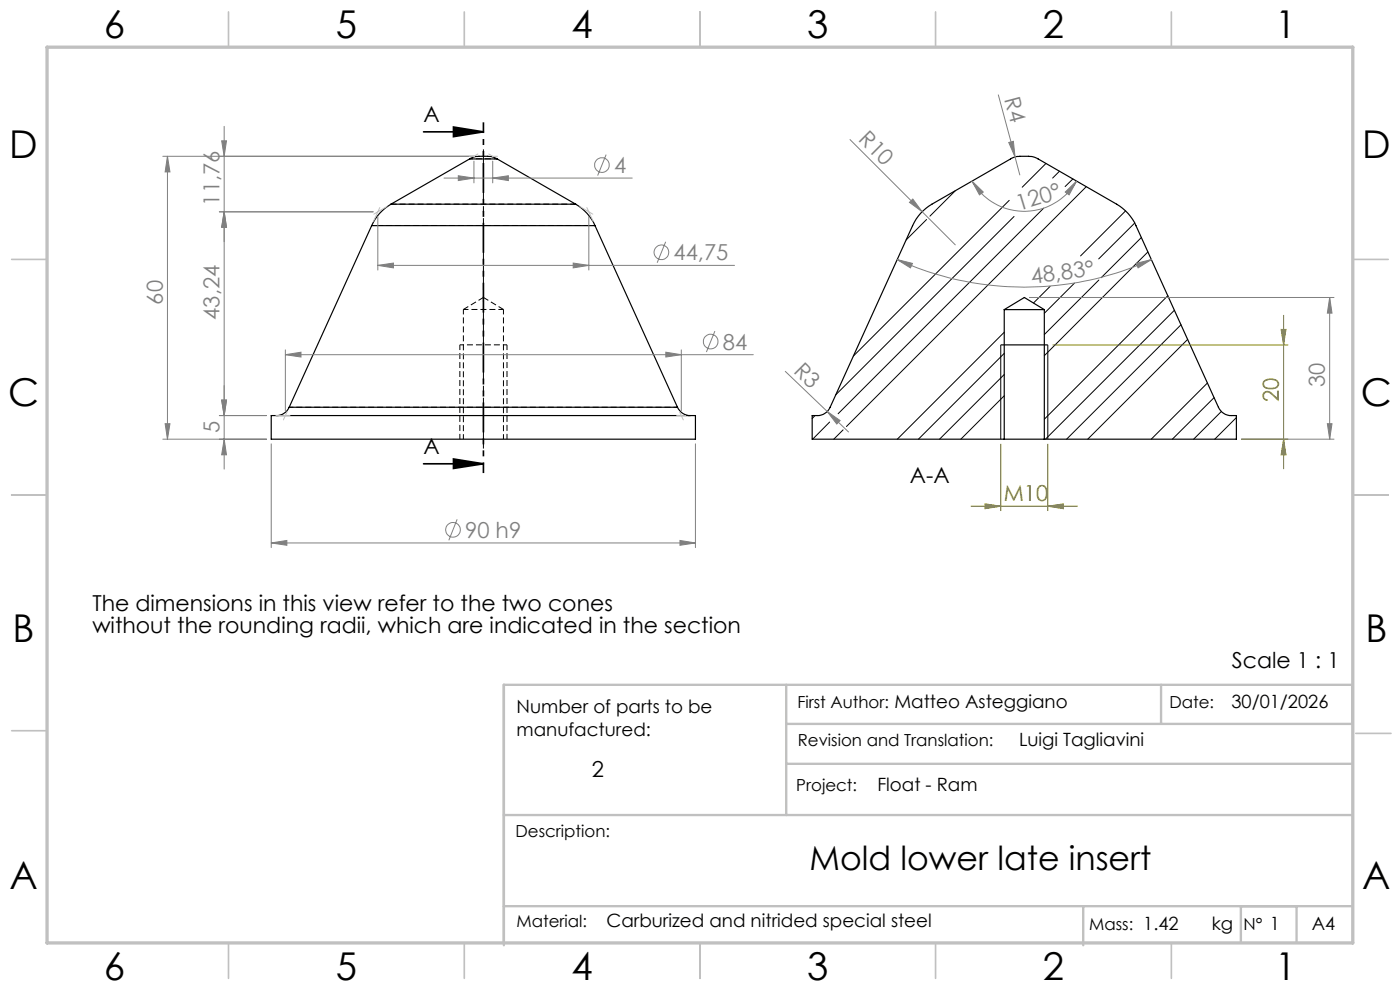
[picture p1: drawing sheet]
<svg xmlns="http://www.w3.org/2000/svg" width="297mm" height="210mm" viewBox="0 0 297 210" stroke-linecap="round" stroke-linejoin="round" font-family="sans-serif">
<path d="M98.3 65.6v27.5M106.8 65.6h-8.5M97.6 93.1v-20M106.8 93.1v-27.5M107.6 93.1v-20" fill="none" stroke="#000" stroke-width=".21" stroke-dasharray="1.3 .6" stroke-dashoffset=".2" stroke-linecap="butt"/>
<path d="M122.2 43.3h-39.2M102.6 63.1l-4.3 2.5M106.8 65.6l-4.2-2.5" fill="none" stroke="#000" stroke-width=".21" stroke-dasharray="1.3 .6" stroke-dashoffset=".1" stroke-linecap="butt"/>
<path d="M107.6 73.1h-10M143.8 86.4h-82.4" fill="none" stroke="#000" stroke-width=".21" stroke-dasharray="1.3 .6" stroke-dashoffset=".4" stroke-linecap="butt"/>
<path d="M78.9 47.8h47.4" fill="none" stroke="#000" stroke-width=".21" stroke-dasharray="1.3 .6" stroke-dashoffset=".7" stroke-linecap="butt"/>
<path d="M99.6 33.7h5.9" fill="none" stroke="#000" stroke-width=".21" stroke-dasharray="1.3 .6" stroke-dashoffset=".6" stroke-linecap="butt"/>
<g fill="none" stroke="#000" stroke-width=".25">
<path d="M99.6 33.7a8.1 8.1 0 0 1 4.6-.5l1.3 .5M99.6 33.7h5.9M99.6 33.7l-16.7 9.6M105.5 33.7l16.6 9.6M78.8 47.9h47.4M78.8 47.9l-17.5 38.5M82.9 43.3a9.9 9.9 0 0 0-4.1 4.6M82.9 43.3h39.2M122.1 43.3a9.9 9.9 0 0 1 4.1 4.6M126.2 47.9l17.5 38.5M212.3 73.2h10M213 65.7h8.5"/>
<path d="M213 65.7l4.3-2.6 4.2 2.6M213 65.7v27.5M221.5 65.7v27.5M57.5 88.2h90v5h-90zM61.3 86.4a2.97 2.97 0 0 1-2.7 1.8M61.3 86.4h82.4M143.7 86.4a2.97 2.97 0 0 0 2.8 1.8M213 93.2h-40.7v-5a3.3 3.3 0 0 0 3.8-1.8l17.5-38.5a9.9 9.9 0 0 1 4.1-4.6l16.9-9.7 1-.4h.8h2.4l1.2 .4 16.9 9.7a9.9 9.9 0 0 1 4.1 4.6l17.5 38.5a3.3 3.3 0 0 0 3.8 1.8v5h-40.8M213 93.2h8.5"/>
</g>
<g fill="none" stroke="#000" stroke-width=".21">
<path d="M221.9 34.7l-5 5M224.8 36.3l-1.5 1.5M227.6 38l-1.6 1.6M230.4 39.6l-50.8 50.9M196.6 46.6l-4.4 4.3M202.6 40.5l-5.3 5.4M214.1 42.5l-33.1 33.1M215.1 45.9l-37.8 37.9M221.4 44.2l-43.6 43.6M233.1 59.4l-11.6 11.6M238.8 44.7l-9.6 9.6M240.7 47.3l-7.6 7.6"/>
<path d="M242.1 50.4l-8.5 8.5M243.5 53.4l-22 22.1M212.3 73.2v20M213 70.5l-22.6 22.7M213 75l-18.2 18.2M213 79.4l-13.7 13.8M222.3 73.2v20M222.8 60.7l-3.5 3.6M227.9 60.1l-6.4 6.4M247.8 62.7l-26.3 26.2M249.1 65.8l-27.3 27.4M250.5 68.9l-24.2 24.3"/>
<path d="M252 72l-21.2 21.2M172.9 88.2l-.6 .6M176 89.5l-3.6 3.7M178.9 91.2l-2 2M213 84l-9.2 9.2M256.2 81.2l-12 12M257.6 84.3l-8.9 8.9M259.1 87.3l-5.9 5.9M262.3 88.6l-4.6 4.6"/>
</g>
<g fill="none" stroke="#808080" stroke-width=".21">
<path d="M34.5 33.2h66.1M35.5 33.2l.6 3.3h-1.1zM35.5 33.2v60M47 29.9h1l-.4 3.3zM47.6 26.8v72.7M94.2 37.8h39.9M97.2 37.3l3.3 .5-3.3 .5zM100.5 34.2v4.6M104.5 37.8l3.3-.5v1zM104.5 34.2v4.6M128.6 32.8l-1.8 4.4M180.3 29.6l22.4 22.4"/>
<path d="M206.2 38.4l2.4 2.3-.8 .6zM206.2 38.4a12.8 12.8 0 0 0 22.2 0M211.8 20.1l3.5 13.2M214 30.2l1-.2 .3 3.3zM215.3 33.3l1.1 3.9M46.5 44.9h32.7M47.6 44.9l.4 3.3h-1zM80.2 56.3l3.3-.5v1zM80.2 45.9v11.4M80.2 56.3h75.6M121.6 55.8l3.3 .5-3.3 .5zM124.9 45.9v11.4"/>
<path d="M141.2 51.3l-1.8 4.4M190.3 55.1l3.3 .8-.5 .9zM190.3 55.1a65 65 0 0 0 54 0M193.6 42.2l2 2.7-2.7-2zM226 40.7l2.4-2.3-1.6 2.9zM241 55.9l3.3-.8-2.9 1.7zM60.5 75.2l3.4-.5v1zM60.5 74.2v13M60.5 75.2h99.3M141.3 74.7l3.2 .5-3.2 .5zM144.5 74.2v13M151.7 70.2l-1.8 4.5"/>
<path d="M166.5 78.7l13.6 13M218.3 63.1h64.8M282.1 63.1l.5 3.3h-1zM282.1 63.1v30.1M34.5 93.2h22.1M35 89.9h1.1l-.6 3.3zM46.5 88.2h10.1M47 84.9h1l-.4 3.3zM47.6 93.2l.4 3.3h-1zM57.5 94.1v22.1M147.5 94.1v22.1M175.5 87.3l2.7 1.9-.7 .7z"/>
<path d="M263.3 93.2h19.8M281.6 89.9h1l-.5 3.3zM57.5 115.2l3.4-.6v1.1zM57.5 115.2h90M97 110.2l-1.8 4.4M144.3 114.6l3.2 .6-3.2 .5z"/>
<circle cx="127.7" cy="35" r="1.55"/>
<circle cx="140.3" cy="53.5" r="1.56"/>
<circle cx="150.8" cy="72.4" r="1.55"/>
<circle cx="96.1" cy="112.4" r="1.55"/>
</g>
<path d="M89.9 28h12.7M96.2 26.9l6.4 1.1-6.4 1zM89.9 98.4h12.7M96.2 97.4l6.4 1-6.4 1z" fill="none" stroke="#000" stroke-width=".35"/>
<path d="M223.3 73.2h50M271.8 69.9h1l-.5 3.3zM272.3 66.8v32.7M212.3 94.1v14.3M222.3 94.1v14.3M263.3 93.2h10M272.3 93.2l.5 3.3h-1zM206 107.4h22.6M209 106.9l3.3 .5-3.3 .5zM222.3 107.4l3.3-.5v1z" fill="none" stroke="#808000" stroke-width=".21"/>
<path d="M102.6 95.1v-63.4" fill="none" stroke="#000" stroke-width=".21" stroke-dasharray="15.2 1.3 1.3 1.3" stroke-dashoffset="4.5" stroke-linecap="butt"/>
<path d="M102.6 25.9v74.4" fill="none" stroke="#000" stroke-width=".35" stroke-dasharray="6.3 1.3 1.3 1.3 1.3 1.3" stroke-dashoffset="4.1" stroke-linecap="butt"/>
<path d="M99.6 33.2h1M101.4 32.7l-.9 .5M103.7 32.7l.9 .5M104.5 33.2h1.1M80.6 44l-1.4 2.9M82.1 43.8l-2.8 1.6M123 43.8l2.8 1.6M124.5 44l1.3 2.9M58.5 88.2h3M60.9 87.3l-.8 1.8M143.5 88.2h2M144.1 87.3l.9 1.8" fill="none" stroke="#c0c0c0" stroke-width=".21"/>
<g fill="none" stroke="#c0c0c0" stroke-width=".35">
<path d="M48.5 2.5v7.5M98.5 2.5v7.5M148.5 2.5v7.5M198.5 2.5v7.5M248.5 2.5v7.5M2.5 55h7.5M287 55h7.5M2.5 105h7.5M287 105h7.5M2.5 155h7.5M287.6 155.6h7.5M48.5 200v7.5"/>
<path d="M98.5 200v7.5M148.5 200v7.5M198.5 200v7.5M248.5 200v7.5"/>
</g>
<path d="M166.8 153.6h120.1v-8.3h-180v55.2M166.8 145.3v27.6M246.3 145.3v8.3M106.9 172.9h180M166.8 162h120.1M106.9 192.2h180M229.8 192.2v8.3M263.2 192.2v7.7M275.1 192.2v7.7" fill="none" stroke="#c0c0c0" stroke-width=".5"/>
<path d="M10 10h277v190h-277z" fill="none" stroke="#c0c0c0" stroke-width=".7"/>
<path d="M96.2 26.9l6.4 1.1-6.4 1zM96.2 97.4l6.4 1-6.4 1z" fill="#000"/>
<g fill="#808080">
<path d="M57.5 115.2l3.4-.6v1.1zM144.3 114.6l3.2 .6-3.2 .5z"/>
<path d="M47 84.9h1l-.4 3.3zM47.6 93.2l.4 3.3h-1zM35.5 33.2l.6 3.3h-1.1zM35 89.9h1.1l-.6 3.3z"/>
<path d="M97.2 37.3l3.3 .5-3.3 .5zM104.5 37.8l3.3-.5v1z"/>
<path d="M60.5 75.2l3.4-.5v1zM141.3 74.7l3.2 .5-3.2 .5z"/>
<path d="M80.2 56.3l3.3-.5v1zM121.6 55.8l3.3 .5-3.3 .5z"/>
<path d="M47.6 44.9l.4 3.3h-1zM47 29.9h1l-.4 3.3z"/>
<path d="M47.6 44.9l.4 3.3h-1zM47 84.9h1l-.4 3.3z"/>
</g>
<g fill="#808000">
<path d="M272.3 93.2l.5 3.3h-1zM271.8 69.9h1l-.5 3.3z"/>
<path d="M209 106.9l3.3 .5-3.3 .5zM222.3 107.4l3.3-.5v1z"/>
</g>
<g fill="#808080">
<path d="M214 30.2l1-.2 .3 3.3z"/>
<path d="M193.6 42.2l2 2.7-2.7-2z"/>
<path d="M175.5 87.3l2.7 1.9-.7 .7z"/>
<path d="M190.3 55.1l3.3 .8-.5 .9zM241 55.9l3.3-.8-2.9 1.7z"/>
<path d="M206.2 38.4l2.4 2.3-.8 .6zM226 40.7l2.4-2.3-1.6 2.9z"/>
<path d="M281.6 89.9h1l-.5 3.3zM282.1 63.1l.5 3.3h-1z"/>
</g>
<g font-size="8.1">
<text x="22" y="8">6</text>
<text x="71.2" y="8">5</text>
<text x="121.2" y="8">4</text>
<text x="171.2" y="8">3</text>
<text x="221.2" y="8">2</text>
<text x="270.5" y="8">1</text>
<text x="2" y="33.6">D</text>
<text x="289" y="33.6">D</text>
<text x="1.7" y="86.1">C</text>
<text x="288.7" y="86.1">C</text>
<text x="2.7" y="136.1">B</text>
<text x="289.7" y="136.1">B</text>
<text x="2" y="188.6">A</text>
<text x="289" y="188.6">A</text>
<text x="22" y="208">6</text>
<text x="71.2" y="208">5</text>
<text x="121.2" y="208">4</text>
<text x="171.2" y="208">3</text>
<text x="221.2" y="208">2</text>
<text x="270.5" y="208">1</text>
</g>
<text font-size="7.1" x="171.7" y="184.5">Mold lower late insert</text>
<g font-size="4.7" fill="#808080">
<text x="213.1" y="21" transform="rotate(75 213.1 21)">R4</text>
<text x="181.9" y="29.8" transform="rotate(45 181.9 29.8)">R10</text>
<text x="130.3" y="36.7">4</text>
<text x="46.5" y="43.6" transform="rotate(-90 46.5 43.6)">11,76</text>
<text x="216.1" y="44.7" transform="rotate(-17 216.1 44.7)">120°</text>
<text x="142.9" y="55.2">44,75</text>
<text x="34.5" y="64.6" transform="rotate(-90 34.5 64.6)">60</text>
<text x="218.9" y="60.2" transform="rotate(-7 218.9 60.2)">48,83°</text>
<text x="46.5" y="67.9" transform="rotate(-90 46.5 67.9)">43,24</text>
<text x="153.3" y="74.1">84</text>
<text x="168.2" y="78.9" transform="rotate(45 168.2 78.9)">R3</text>
<text x="281.1" y="82.2" transform="rotate(-90 281.1 82.2)">30</text>
<text x="46.5" y="91.9" transform="rotate(-90 46.5 91.9)">5</text>
<text x="98.7" y="114.1">90 h9</text>
</g>
<g font-size="4.7">
<text x="89.9" y="25.9">A</text>
<text x="89.9" y="96.3">A</text>
<text x="193" y="102.4">A-A</text>
<text x="19.6" y="129.7">The dimensions in this view refer to the two cones</text>
<text x="19.6" y="134.2">without the rounding radii, which are indicated in the section</text>
<text x="261.3" y="141.6">Scale 1 : 1</text>
<text x="125.5" y="164.9">2</text>
</g>
<g font-size="4.7" fill="#808000">
<text x="271.3" y="85.4" transform="rotate(-90 271.3 85.4)">20</text>
<text x="212.9" y="106.4">M10</text>
</g>
<g font-size="3.9">
<text x="109.6" y="151.2">Number of parts to be</text>
<text x="261.2" y="150.2">30/01/2026</text>
<text x="109.6" y="156.1">manufactured:</text>
<text x="216.2" y="158.3">Luigi Tagliavini</text>
<text x="186.1" y="167.8">Float - Ram</text>
<text x="128.7" y="196.7">Carburized and nitrided special steel</text>
<text x="257.1" y="197.3">kg</text>
<text x="278.3" y="197.4">A4</text>
</g>
<g font-size="3.5">
<text x="169.2" y="150.1">First Author: Matteo Asteggiano</text>
<text x="248.1" y="150.1">Date:</text>
<text x="169.3" y="158.3">Revision and Translation:</text>
<text x="168.9" y="167.8">Project:</text>
<text x="109.4" y="177.5">Description:</text>
<text x="109.6" y="196.7">Material:</text>
<text x="231.1" y="197.3">Mass: 1.42</text>
<text x="263.8" y="197.3">N° 1</text>
</g>
</svg>
